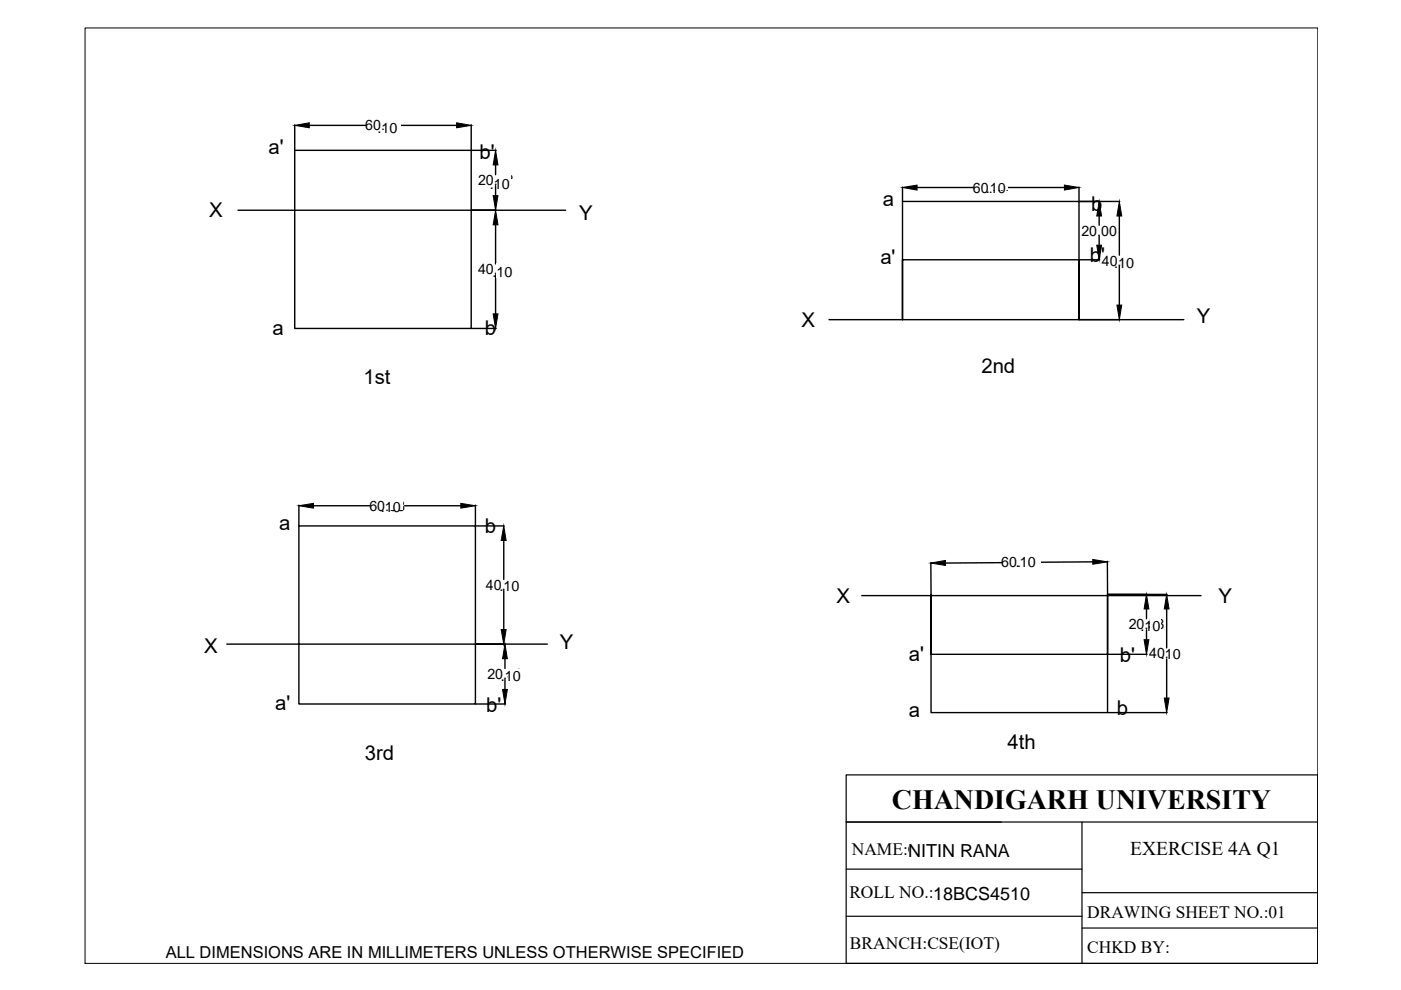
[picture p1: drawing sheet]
<svg xmlns="http://www.w3.org/2000/svg" width="297mm" height="210mm" viewBox="0 0 297 210" stroke-linecap="round" stroke-linejoin="round" font-family="sans-serif">
<!-- layer: thick continuous -->
<g fill="none" stroke="#000" stroke-width=".3">
<path d="M62.5 31.9h37.4v37.7h-37.4zM62.5 26.5v5.3M65.6 26.6h11.9M84.9 26.6h11.9M99.9 26.5v5.3M99.9 31.9h5.3M105.1 35v2M105.1 39.4v2.1M191.3 39.7v3M194.4 39.8h11.9M213.7 39.8h12M228.8 39.7v3"/>
<path d="M50.5 44.6h69.4M105.1 47.7v8.3M105.1 58.3v8.2M191.3 42.7h37.5v25.1v-12.7h-37.5v12.7zM228.8 42.7h8.6M228.8 55.1h4.4M233 45.8v2M233 50v2M237.3 45.8v8.3M237.3 56.4v8.3M99.9 69.6h5.3M175.8 67.8h75.2"/>
<path d="M63.4 111.5h37.4v37.8h-37.4zM63.4 107.1v4.4M66.5 107.2h11.9M85.8 107.2h11.9M100.8 107.1v4.4M100.8 111.5h6.1M106.8 114.6v8.3M197.4 119.3v6.9M212.3 119.3l-11.9 .1M231.7 119.1l-11.9 .1M234.8 119v7M48.1 136.6h67.9"/>
<path d="M106.8 125.2v8.3M107.1 139.7v2M182.7 126.3h71.9M197.4 126v12.7h37.4v-12.7v25.1h-37.4zM234.9 126h12.5M234.9 138.7h8.3M243.1 129.1v2.1M243.1 133.5v2.1M247.4 129.1v8.3M247.4 139.7v8.3M100.8 149.3h6.4M107.1 144.1v2.1"/>
<path d="M234.9 151.1h12.5"/>
</g>
<g fill="#000" stroke="#000" stroke-width=".21">
<path d="M62.5 26.6l3.1-.6v1.1zM96.8 26l3.1 .6-3.1 .5zM105.1 31.9l.5 3.1h-1zM191.3 39.8l3.1-.6v1.1zM225.7 39.2l3.1 .6-3.1 .5zM104.6 41.5h1l-.5 3.1zM105.1 44.6l.5 3.1h-1zM233 42.7l.6 3.1h-1.1zM232.5 52h1.1l-.6 3.1zM237.3 42.7l.5 3.1h-1zM104.6 66.5h1l-.5 3.1zM236.8 64.7h1l-.5 3.1z"/>
<path d="M63.4 107.2l3.1-.5v1zM97.7 106.7l3.1 .5-3.1 .5zM106.8 111.5l.5 3.1h-1zM197.4 119.4l3-.6v1.1zM231.7 118.6l3.1 .5-3.1 .5zM106.3 133.5h1l-.5 3.1zM107.1 136.6l.5 3.1h-1zM243.1 126l.5 3.1h-1zM242.6 135.6h1l-.5 3.1zM247.4 126l.5 3.1h-1.1zM106.6 146.2h1l-.5 3.1zM246.8 148h1.1l-.5 3.1z"/>
</g>
<path d="M18 5.9h261.4v198.4h-261.4z" fill="none" stroke="#000" stroke-width=".21"/>
<!-- layer: 0 -->
<path d="M179.4 164.3h100v40h-100zM179.4 174.3h100M229.4 174.3v30M179.4 194.3h50M179.4 184.3h50M229.4 189.3h50M229.4 196.8h50" fill="none" stroke="#000" stroke-width=".25"/>
<g fill="#fff">
<path d="M81.5 24.7h3.6v3.3h-3.6z"/>
<path d="M105.4 37.9h3.8v2.1h-3.8z"/>
<path d="M105.4 36.4h2.8v2.8h-2.8z"/>
<path d="M105.2 55.7h5.5v3.1h-5.5z"/>
<path d="M82.6 105.8h2.7v2.2h-2.7z"/>
<path d="M107.2 122.5h6.1v2.8h-6.1z"/>
<path d="M107.7 141.8h4.8v3.6h-4.8z"/>
<path d="M210.6 37.2h3v3h-3z"/>
<path d="M210.6 40.5h3.8v1h-3.8z"/>
<path d="M237.7 54.2h5.1v2.8h-5.1z"/>
<path d="M216.7 116.4h4v4.1h-4z"/>
<path d="M247.9 137h3.1v3.3h-3.1z"/>
<path d="M244.1 130.4h2v3.6h-2z"/>
<path d="M243.8 131.2h1.3v2.5h-1.3z"/>
<path d="M192.8 177.9h19.3v3.8h-19.3z"/>
<path d="M197.9 187.8h19v3.6h-19z"/>
<path d="M111.5 62.1h5.6v3h-5.6z"/>
</g>
<text font-size="5.9" x="189.1" y="171.5">CHANDIGARH UNIVERSITY</text>
<g font-size="4.3">
<text x="56.9" y="32.6">a'</text>
<text x="101.6" y="33.8">b'</text>
<text x="44.4" y="46">X</text>
<text x="122.8" y="46.6">Y</text>
<text x="187.2" y="43.6">a</text>
<text x="231.4" y="44.7">b</text>
<text x="186.6" y="56">a'</text>
<text x="231.1" y="55.5">b'</text>
<text x="57.7" y="71.1">a</text>
<text x="102.8" y="71.1">b</text>
<text x="169.9" y="69.3">X</text>
<text x="253.7" y="68.5">Y</text>
<text x="77" y="81.4">1st</text>
<text x="208.1" y="79.1">2nd</text>
<text x="59.2" y="112.4">a</text>
<text x="102.8" y="113">b</text>
<text x="177.4" y="127.9">X</text>
<text x="258.4" y="127.9">Y</text>
<text x="118.7" y="137.6">Y</text>
<text x="43.3" y="138.4">X</text>
<text x="192.7" y="140.1">a'</text>
<text x="237.4" y="140.3">b'</text>
<text x="58.3" y="150.6">a'</text>
<text x="103.1" y="150.9">b'</text>
<text x="192.7" y="152">a</text>
<text x="236.8" y="151.7">b</text>
<text x="77.3" y="161">3rd</text>
<text x="213.6" y="158.7">4th</text>
</g>
<text font-size="4.1" x="239.6" y="181.3">EXERCISE 4A Q1</text>
<g font-size="3.8">
<text x="192.5" y="181.7">NITIN RANA</text>
<text x="197.9" y="190.9">18BCS4510</text>
</g>
<g font-size="3.7">
<text x="180.6" y="181.3">NAME:GAURAV L</text>
<text x="180.1" y="190.5">ROLL NO.:18BCS4558</text>
<text x="230.5" y="194.7">DRAWING SHEET NO.:01</text>
<text x="180.2" y="201.2">BRANCH:CSE(IOT)</text>
<text x="230.5" y="202.1">CHKD BY:</text>
</g>
<text font-size="3.5" x="35.1" y="203.2">ALL DIMENSIONS ARE IN MILLIMETERS UNLESS OTHERWISE SPECIFIED</text>
<g font-size="3">
<text x="77.4" y="27.6">60.58</text>
<text x="80" y="28.3">.10</text>
<text x="101.3" y="39.3">20.58</text>
<text x="103.9" y="40">.10</text>
<text x="206.3" y="40.9">60.58</text>
<text x="209" y="41">.10</text>
<text x="229.3" y="50">20.00</text>
<text x="101.3" y="58.2">40.58</text>
<text x="104.4" y="58.8">.10</text>
<text x="233.6" y="56.3">40.58</text>
<text x="236.2" y="56.7">.10</text>
<text x="78.3" y="108.3">60.58</text>
<text x="80.8" y="108.6">.10</text>
<text x="103" y="125.1">40.58</text>
<text x="105.9" y="125.3">.10</text>
<text x="212.3" y="120.3">60.58</text>
<text x="215.4" y="120.2">.10</text>
<text x="239.3" y="133.4">20.58</text>
<text x="241.8" y="133.7">.10</text>
<text x="103.3" y="144">20.58</text>
<text x="243.6" y="139.6">40.58</text>
<text x="246.1" y="139.8">.10</text>
<text x="106.2" y="144.4">.10</text>
</g>
</svg>
